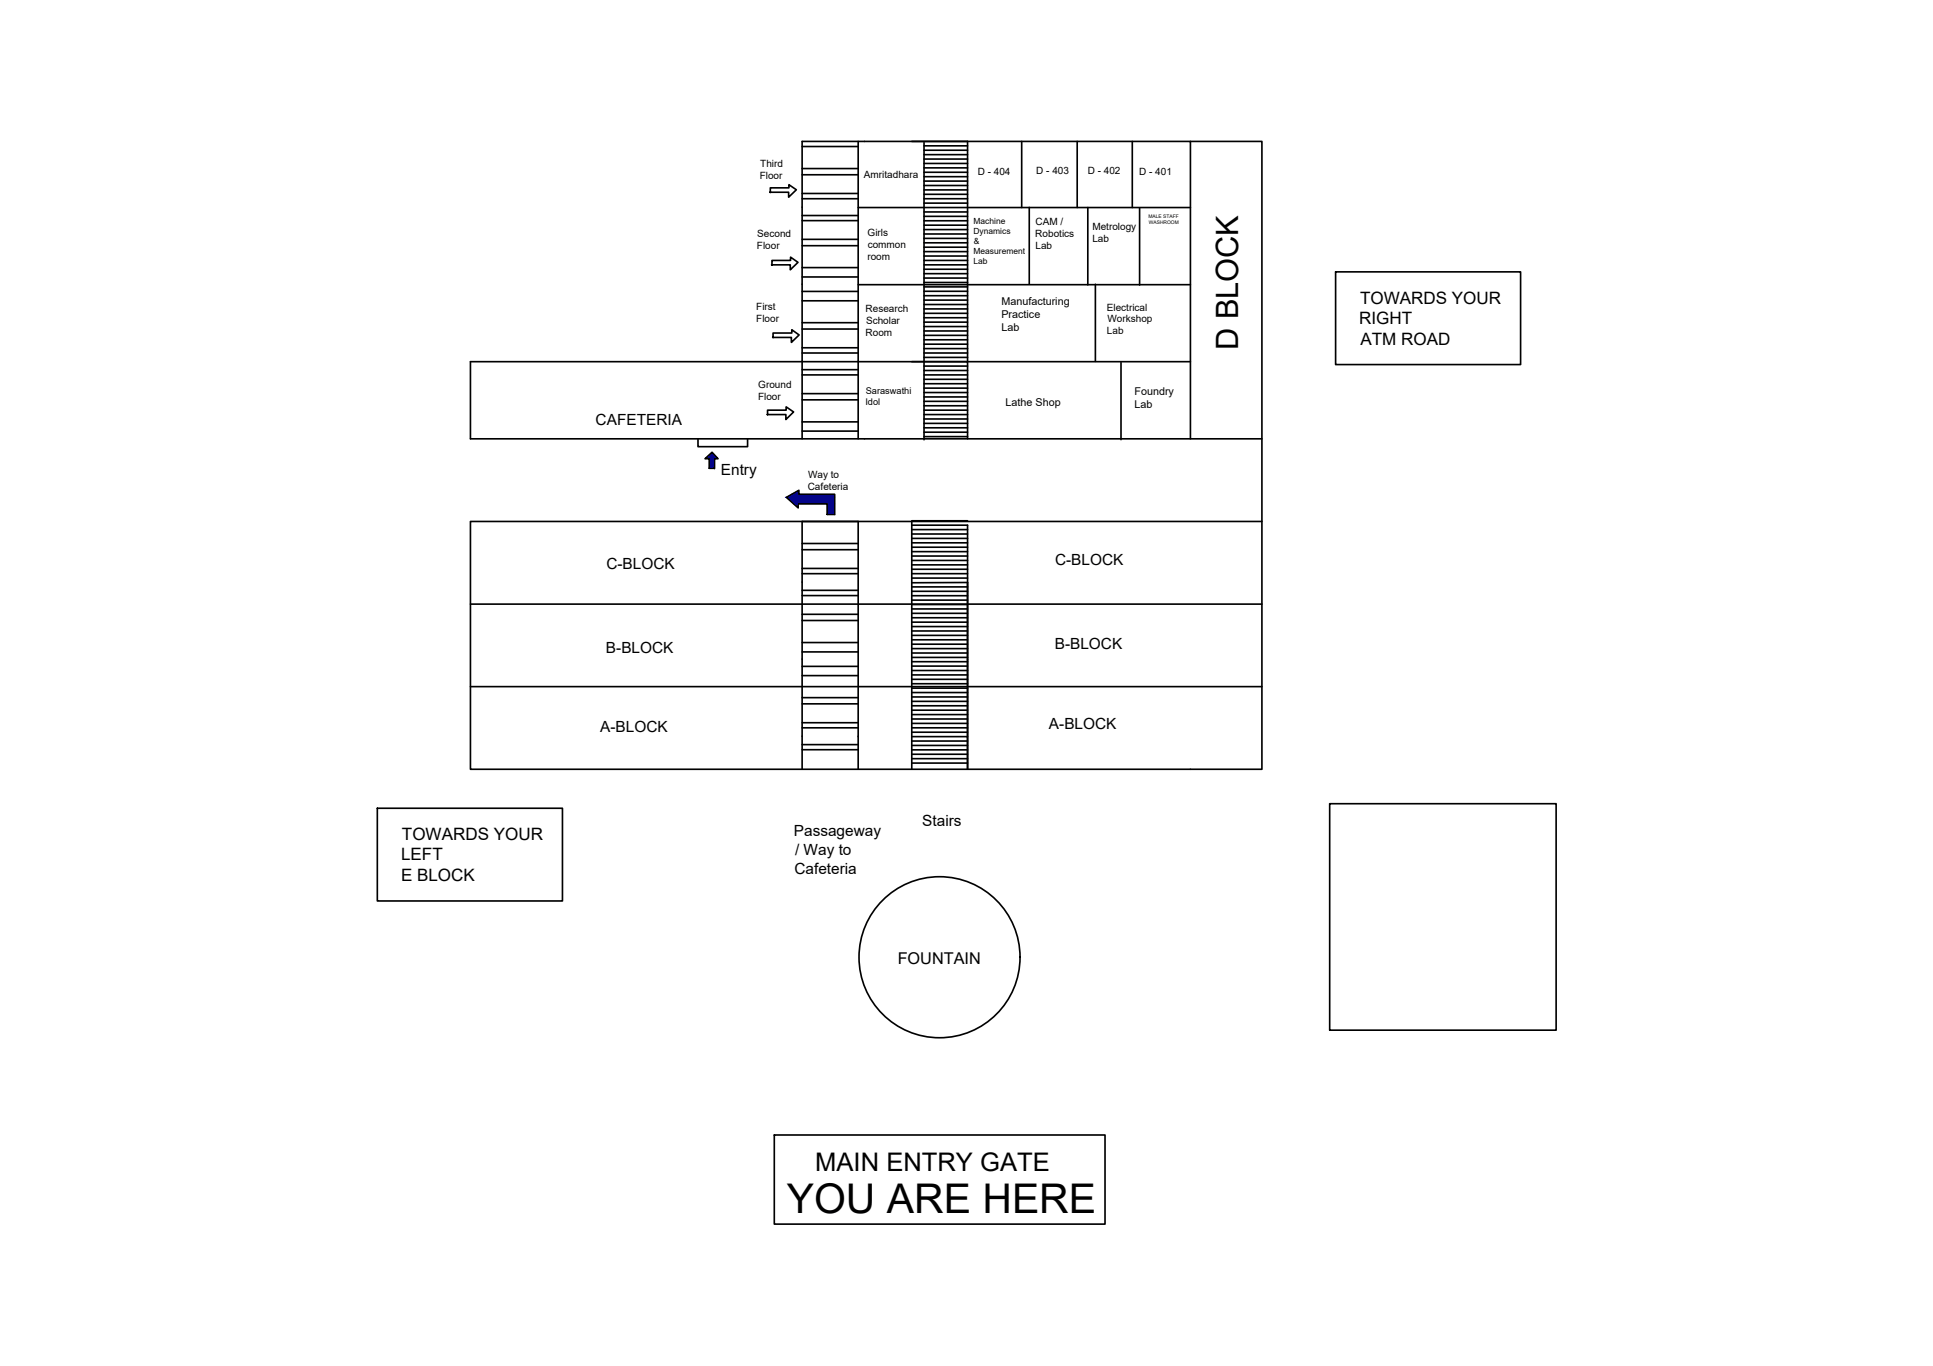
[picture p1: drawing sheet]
<svg xmlns="http://www.w3.org/2000/svg" width="297mm" height="210mm" viewBox="0 0 297 210" stroke-linecap="round" stroke-linejoin="round" font-family="sans-serif">
<!-- layer: 0 -->
<g fill="none" stroke="#000" stroke-width=".25">
<path d="M118.3 29.5h2.9v.8l1.2-1.1-1.2-.8v.5h-2.8v.7M123.3 37.8h8.6M123.3 36.8h8.6M123.3 33.9h8.6M123.3 33.1h8.6M123.3 30.5h8.6M123.3 22.5h8.6M123.3 25.9h8.6M123.3 26.9h8.6M123.3 29.7h8.6M131.9 21.7v33.9M131.9 31.9h51"/>
<path d="M140.1 21.7h8.6v33.9M142 32.6h6.7M142 33.2h6.7M142 33.9h6.7M142 34.6h6.7M142 35.3h6.7M142 36h6.7M142 36.6h6.7M142 37.3h6.7M142 38h6.7M142 38.7h6.7M142 39.3h6.7"/>
<path d="M142 31.2h6.7M142 30.5h6.7M142 29.9h6.7M142 29.2h6.7M142 28.5h6.7M142 27.8h6.7M142 27.1h6.7M142 26.5h6.7M142 25.8h6.7M142 25.1h6.7M142 24.4h6.7M142 23.8h6.7"/>
<path d="M142 23.1h6.7M142 22.4h6.7M142 21.9v45.7M157 21.7v10.2M158.2 31.9v11.8M165.5 21.7v10.2M167.2 31.9v11.9M174 21.7v10.2M175.1 32v11.8M182.9 21.7h11v96.5h-121.6v-38.1h121.6M118.6 40.7h2.8v.8l1.2-1.2-1.1-.8v.5h-2.9v.7M118.7 51.9h2.9v.7l1.2-1.1-1.1-.8v.5h-2.9v.7"/>
<path d="M123.3 57.6h8.6M123.3 56.8h8.6M123.3 54.2h8.6M123.3 44.8h8.6M123.3 46.2h8.6M123.3 49.6h8.6M123.3 50.6h8.6M123.3 53.4h8.6M123.3 42.6h8.6M123.3 41.1h8.6M131.9 43.7h51M131.9 55.5v11.9"/>
<path d="M140.1 55.6h8.6v11.8M142 56.3h6.7M142 56.9h6.7M142 57.6h6.7M142 58.3h6.7M142 59h6.7M142 59.6h6.7M142 54.9h6.7M142 54.2h6.7M142 53.6h6.7M142 52.9h6.7M142 52.2h6.7"/>
<path d="M142 51.5h6.7M142 50.9h6.7M142 50.2h6.7M142 49.5h6.7M142 48.8h6.7M142 48.1h6.7M142 47.5h6.7M142 46.8h6.7M142 46.1h6.7M142 45.4h6.7M142 44.8h6.7M142 44.1h6.7"/>
<path d="M142 40h6.7M142 40.7h6.7M142 41.4h6.7M142 42.1h6.7M142 42.7h6.7M142 43.4h6.7M168.3 43.7v11.8M172.3 55.7v11.9M182.9 55.6h-110.6v11.8h110.6v-45.7h-59.6v45.7M205.2 41.8h28.5v14.2h-28.5zM107.3 67.4v1.2h7.6v-1.2M108.4 70.5l1-1 .9 1h-.5v1.5h-.8v-1.5z"/>
<path d="M117.9 63.7h2.9v.8l1.1-1.2-1.1-.8v.5h-2.9v.7M120.8 76.4l2-1.1v.7h5.5v3.1h-1.2v-1.7h-4.5v.6zM123.3 66.2h8.6M123.3 64.8h8.6M123.3 61.4h8.6M123.3 60.5h8.6M142 60.3h6.7M142 61h6.7M142 61.7h6.7M142 62.3h6.7M142 63h6.7M142 63.7h6.7"/>
<path d="M142 64.4h6.7M142 65.1h6.7M142 65.7h6.7M142 66.4h6.7M142 67.1h6.7M182.9 67.4h11M72.3 92.8h121.6M123.3 98.7h8.6M123.3 95.3h8.6M123.3 94.4h8.6M123.3 91.5h8.6M123.3 90.7h8.6"/>
<path d="M123.3 88.2h8.6M123.3 83.5h8.6M123.3 84.5h8.6M123.3 87.3h8.6M140.1 80.7h8.6v37.5v-5h-8.6M140.1 90.2h8.6M140.1 90.9h8.6M140.1 91.5h8.6M140.1 92.2h8.6M140.1 92.9h8.6M140.1 93.6h8.6M140.1 94.2h8.6"/>
<path d="M140.1 94.9h8.6M140.1 95.6h8.6M140.1 96.3h8.6M140.1 97h8.6M140.1 97.6h8.6M140.1 98.3h8.6M140.1 99h8.6M140.1 99.7h8.6M140.1 88.8h8.6M140.1 88.2h8.6M140.1 87.5h8.6M140.1 86.8h8.6"/>
<path d="M140.1 86.1h8.6M140.1 85.4h8.6M140.1 84.8h8.6M140.1 84.1h8.6M140.1 83.4h8.6M140.1 82.7h8.6M140.1 82.1h8.6M140.1 81.4h8.6M140.1 80h8.6M140.1 80.1v38.1M148.7 89.5h-8.6M72.3 105.5h121.6"/>
<path d="M123.3 118.2v-38.1h8.6v38.1M123.3 115.2h8.6M123.3 114.4h8.6M123.3 111.8h8.6M123.3 102.4h8.6M123.3 103.8h8.6M123.3 107.2h8.6M123.3 108.2h8.6M123.3 111.1h8.6M123.3 100.2h8.6M140.1 113.9h8.6M140.1 114.5h8.6"/>
<path d="M140.1 115.2h8.6M140.1 115.9h8.6M140.1 116.6h8.6M140.1 117.3h8.6M140.1 112.5h8.6M140.1 111.8h8.6M140.1 111.2h8.6M140.1 110.5h8.6M140.1 109.8h8.6M140.1 109.1h8.6M140.1 108.5h8.6M140.1 107.8h8.6"/>
<path d="M140.1 107.1h8.6M140.1 106.4h8.6M140.1 105.7h8.6M140.1 105.1h8.6M140.1 104.4h8.6M140.1 103.7h8.6M140.1 103h8.6M140.1 102.4h8.6M140.1 101.7h8.6M140.1 100.3h8.6M140.1 101h8.6M58 124.2h28.4v14.2h-28.4z"/>
<path d="M204.3 123.5h34.8v34.8h-34.8zM119 174.4h50.8v13.7h-50.8z"/>
<circle cx="144.4" cy="147.1" r="12.4"/>
</g>
<g fill="#00f" stroke="#00f" stroke-width=".15">
<path d="M108.4 70.5l1-1 .9 1z"/>
<path d="M121.7 76l1.1-.7v.7z"/>
<path d="M122 77.4h.6v.6z"/>
<path d="M109 70.5l.8 1.5v-1.5zM109 70.5l.8 1.5h-.8z"/>
<path d="M121.7 76l6.6 .4v-.4zM120.8 76.4l.9-.4 6.6 .4z"/>
<path d="M120.8 76.4l7.5 1v-1zM120.8 76.4l7.5 1h-6.3z"/>
<path d="M127.1 77.4l1.2 1.7v-1.7zM127.1 77.4l1.2 1.7h-1.2z"/>
</g>
<text font-size="6.3" x="120.9" y="186.3">YOU ARE HERE</text>
<text font-size="4.7" x="190.3" y="53.8" transform="rotate(-90 190.3 53.8)">D BLOCK</text>
<text font-size="3.9" x="125.3" y="179.9">MAIN ENTRY GATE</text>
<g font-size="2.6">
<text x="209" y="46.7">TOWARDS YOUR</text>
<text x="208.9" y="49.8">RIGHT</text>
<text x="209.1" y="53">ATM ROAD</text>
<text x="61.8" y="129.1">TOWARDS YOUR</text>
<text x="61.6" y="135.4">E BLOCK</text>
<text x="61.6" y="132.2">LEFT</text>
</g>
<text font-size="2.5" x="138" y="148.1">FOUNTAIN</text>
<g font-size="2.4">
<text x="91.5" y="65.3">CAFETERIA</text>
<text x="110.8" y="73">Entry</text>
<text x="93.2" y="87.4">C-BLOCK</text>
<text x="162.1" y="86.9">C-BLOCK</text>
<text x="93.1" y="100.3">B-BLOCK</text>
<text x="162.1" y="99.8">B-BLOCK</text>
<text x="92.2" y="112.5">A-BLOCK</text>
<text x="161.2" y="112">A-BLOCK</text>
<text x="122" y="128.5">Passageway</text>
<text x="122.2" y="131.4">/ Way to</text>
<text x="141.7" y="126.9">Stairs</text>
<text x="122.1" y="134.3">Cafeteria</text>
</g>
<g font-size="1.7">
<text x="153.9" y="46.9">Manufacturing</text>
<text x="153.9" y="48.9">Practice</text>
<text x="153.9" y="50.8">Lab</text>
<text x="154.5" y="62.3">Lathe Shop</text>
<text x="174.3" y="60.8">Foundry</text>
<text x="174.3" y="62.8">Lab</text>
</g>
<g font-size="1.5">
<text x="116.7" y="27.4">Floor</text>
<text x="116.8" y="25.6">Third</text>
<text x="132.8" y="27.3">Amritadhara</text>
<text x="150.2" y="26.9">D - 404</text>
<text x="159.2" y="26.7">D - 403</text>
<text x="167.1" y="26.7">D - 402</text>
<text x="175.1" y="26.9">D - 401</text>
<text x="159.1" y="34.6">CAM /</text>
<text x="167.9" y="35.4">Metrology</text>
<text x="116.3" y="38.2">Floor</text>
<text x="116.4" y="36.4">Second</text>
<text x="133.3" y="40">room</text>
<text x="133.3" y="36.3">Girls</text>
<text x="133.3" y="38.1">common</text>
<text x="159.1" y="36.4">Robotics</text>
<text x="159.1" y="38.3">Lab</text>
<text x="167.9" y="37.2">Lab</text>
<text x="116.2" y="47.7">First</text>
<text x="133" y="48">Research</text>
<text x="170.1" y="47.7">Electrical</text>
<text x="116.2" y="49.5">Floor</text>
<text x="133" y="51.6">Room</text>
<text x="133.1" y="49.8">Scholar</text>
<text x="170.1" y="51.4">Lab</text>
<text x="170.2" y="49.5">Workshop</text>
<text x="116.5" y="59.6">Ground</text>
<text x="116.5" y="61.5">Floor</text>
<text x="124.1" y="75.3">Cafeteria</text>
<text x="124.2" y="73.5">Way to</text>
</g>
<g font-size="1.4">
<text x="133" y="62.2">Idol</text>
<text x="133" y="60.5">Saraswathi</text>
</g>
<g font-size="1.3">
<text x="149.6" y="34.4">Machine</text>
<text x="149.6" y="35.9">Dynamics</text>
<text x="149.6" y="39">Measurement</text>
<text x="149.6" y="40.6">Lab</text>
<text x="149.6" y="37.5">&amp;</text>
</g>
<g font-size=".8">
<text x="176.5" y="33.5">MALE STAFF</text>
<text x="176.5" y="34.4">WASHROOM</text>
</g>
</svg>
